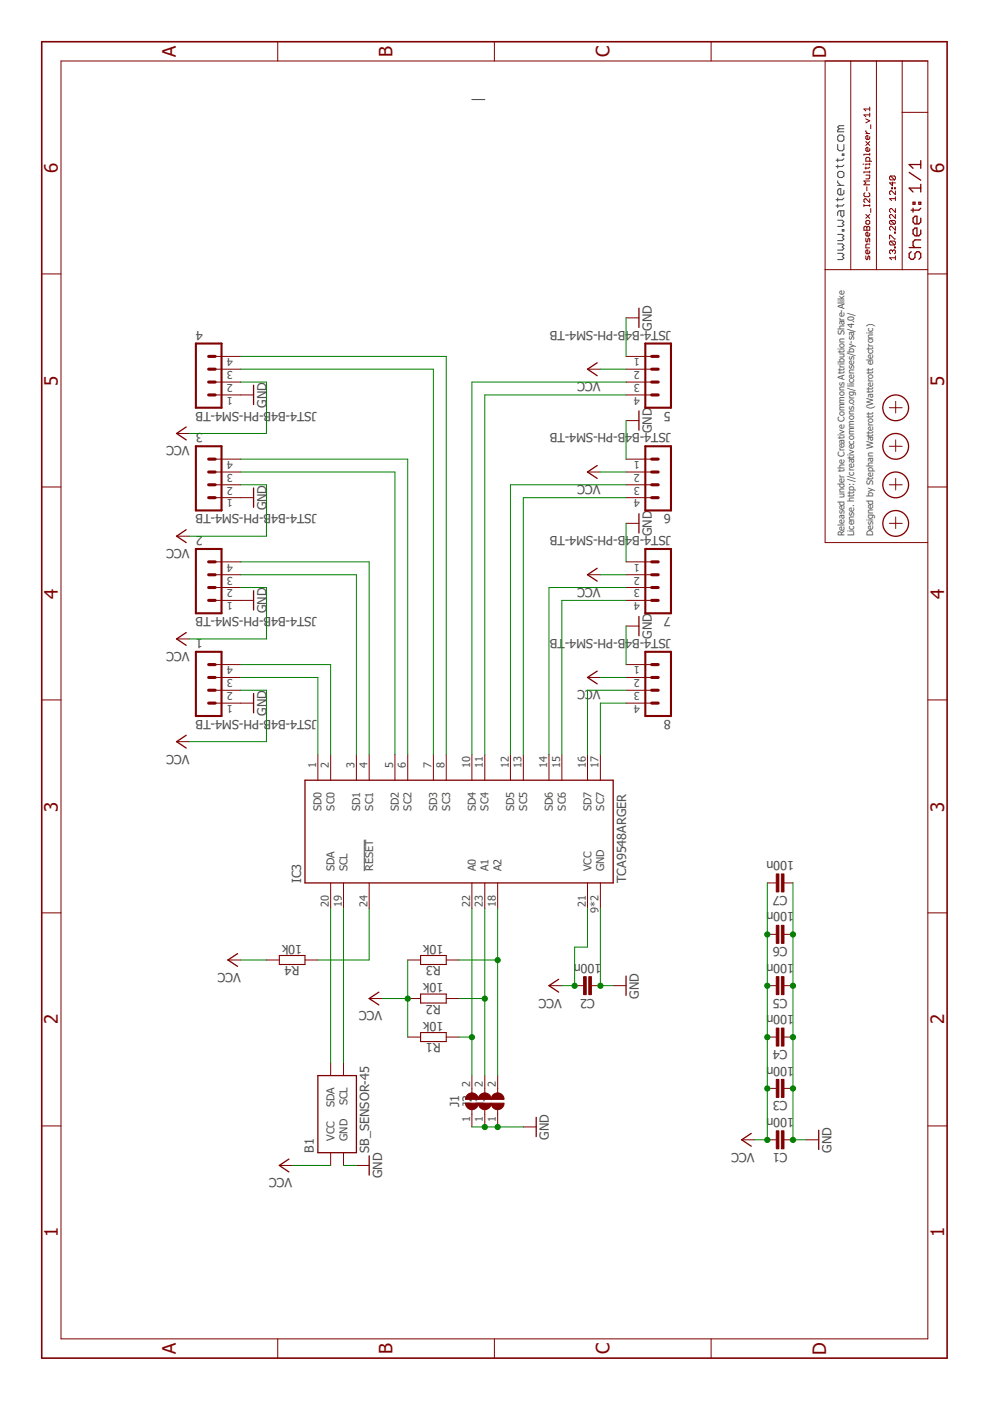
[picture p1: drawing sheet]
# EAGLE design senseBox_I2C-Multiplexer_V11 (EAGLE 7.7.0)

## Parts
1  JST4-B4B-PH-SM4-TB  [JST_B4B-PH-SM4-TB]
2  JST4-B4B-PH-SM4-TB  [JST_B4B-PH-SM4-TB]
3  JST4-B4B-PH-SM4-TB  [JST_B4B-PH-SM4-TB]
4  JST4-B4B-PH-SM4-TB  [JST_B4B-PH-SM4-TB]
5  JST4-B4B-PH-SM4-TB  [JST_B4B-PH-SM4-TB]
6  JST4-B4B-PH-SM4-TB  [JST_B4B-PH-SM4-TB]
7  JST4-B4B-PH-SM4-TB  [JST_B4B-PH-SM4-TB]
8  JST4-B4B-PH-SM4-TB  [JST_B4B-PH-SM4-TB]
B1  SB_SENSOR-45  [SB-45X25]
C1  100n  CAPACITOR-0402  [C0402]
C2  100n  CAPACITOR-0402  [C0402]
C3  100n  CAPACITOR-0402  [C0402]
C4  100n  CAPACITOR-0402  [C0402]
C5  100n  CAPACITOR-0402  [C0402]
C6  100n  CAPACITOR-0402  [C0402]
C7  100n  CAPACITOR-0402  [C0402]
IC3  TCA9548ARGER  [QFN24-PAD]
J1  JUMPER2-0402-NC  [JUMPER2-0402_NC]
J2  JUMPER2-0402-NC  [JUMPER2-0402_NC]
J3  JUMPER2-0402-NC  [JUMPER2-0402_NC]
R1  10k  RESISTOR-0402  [C0402]
R2  10k  RESISTOR-0402  [C0402]
R3  10k  RESISTOR-0402  [C0402]
R4  10k  RESISTOR-0402  [C0402]
X1  PASSER-07  [PASSER_07MM]
X2  PASSER-07  [PASSER_07MM]
X3  PASSER-07  [PASSER_07MM]
X4  PASSER-07  [PASSER_07MM]

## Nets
A0: IC3.22(A0) J1.2 R1.1
A1: IC3.23(A1) J2.2 R2.1
A2: IC3.18(A2) J3.2 R3.1
GND: 1.1 2.1 3.1 4.1 5.1 6.1 7.1 8.1 B1.GND C1.1 C2.1 C3.1 C4.1 C5.1 C6.1 C7.1 IC3.9(GND) IC3.TP(GND) J1.1 J2.1 J3.1
N$1: 1.4 IC3.2(SC0)
N$2: 1.3 IC3.1(SD0)
N$3: 2.4 IC3.4(SC1)
N$4: 2.3 IC3.3(SD1)
N$5: 3.4 IC3.6(SC2)
N$6: 3.3 IC3.5(SD2)
N$7: 4.4 IC3.8(SC3)
N$8: 4.3 IC3.7(SD3)
N$9: 5.4 IC3.11(SC4)
N$10: 5.3 IC3.10(SD4)
N$11: 6.4 IC3.13(SC5)
N$12: 6.3 IC3.12(SD5)
N$13: 7.4 IC3.15(SC6)
N$14: 7.3 IC3.14(SD6)
N$15: 8.4 IC3.17(SC7)
N$16: 8.3 IC3.16(SD7)
N$20: B1.SDA IC3.20(SDA)
N$21: IC3.24(!RESET) R4.1
N$22: B1.SCL IC3.19(SCL)
VCC: 1.2 2.2 3.2 4.2 5.2 6.2 7.2 8.2 B1.VCC C1.2 C2.2 C3.2 C4.2 C5.2 C6.2 C7.2 IC3.21(VCC) R1.2 R2.2 R3.2 R4.2

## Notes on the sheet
- Released under the Creative Commons Attribution Share-Alike 
  License. http://creativecommons.org/licenses/by-sa/4.0/
  
  Designed by Stephan Watterott (Watterott electronic)
